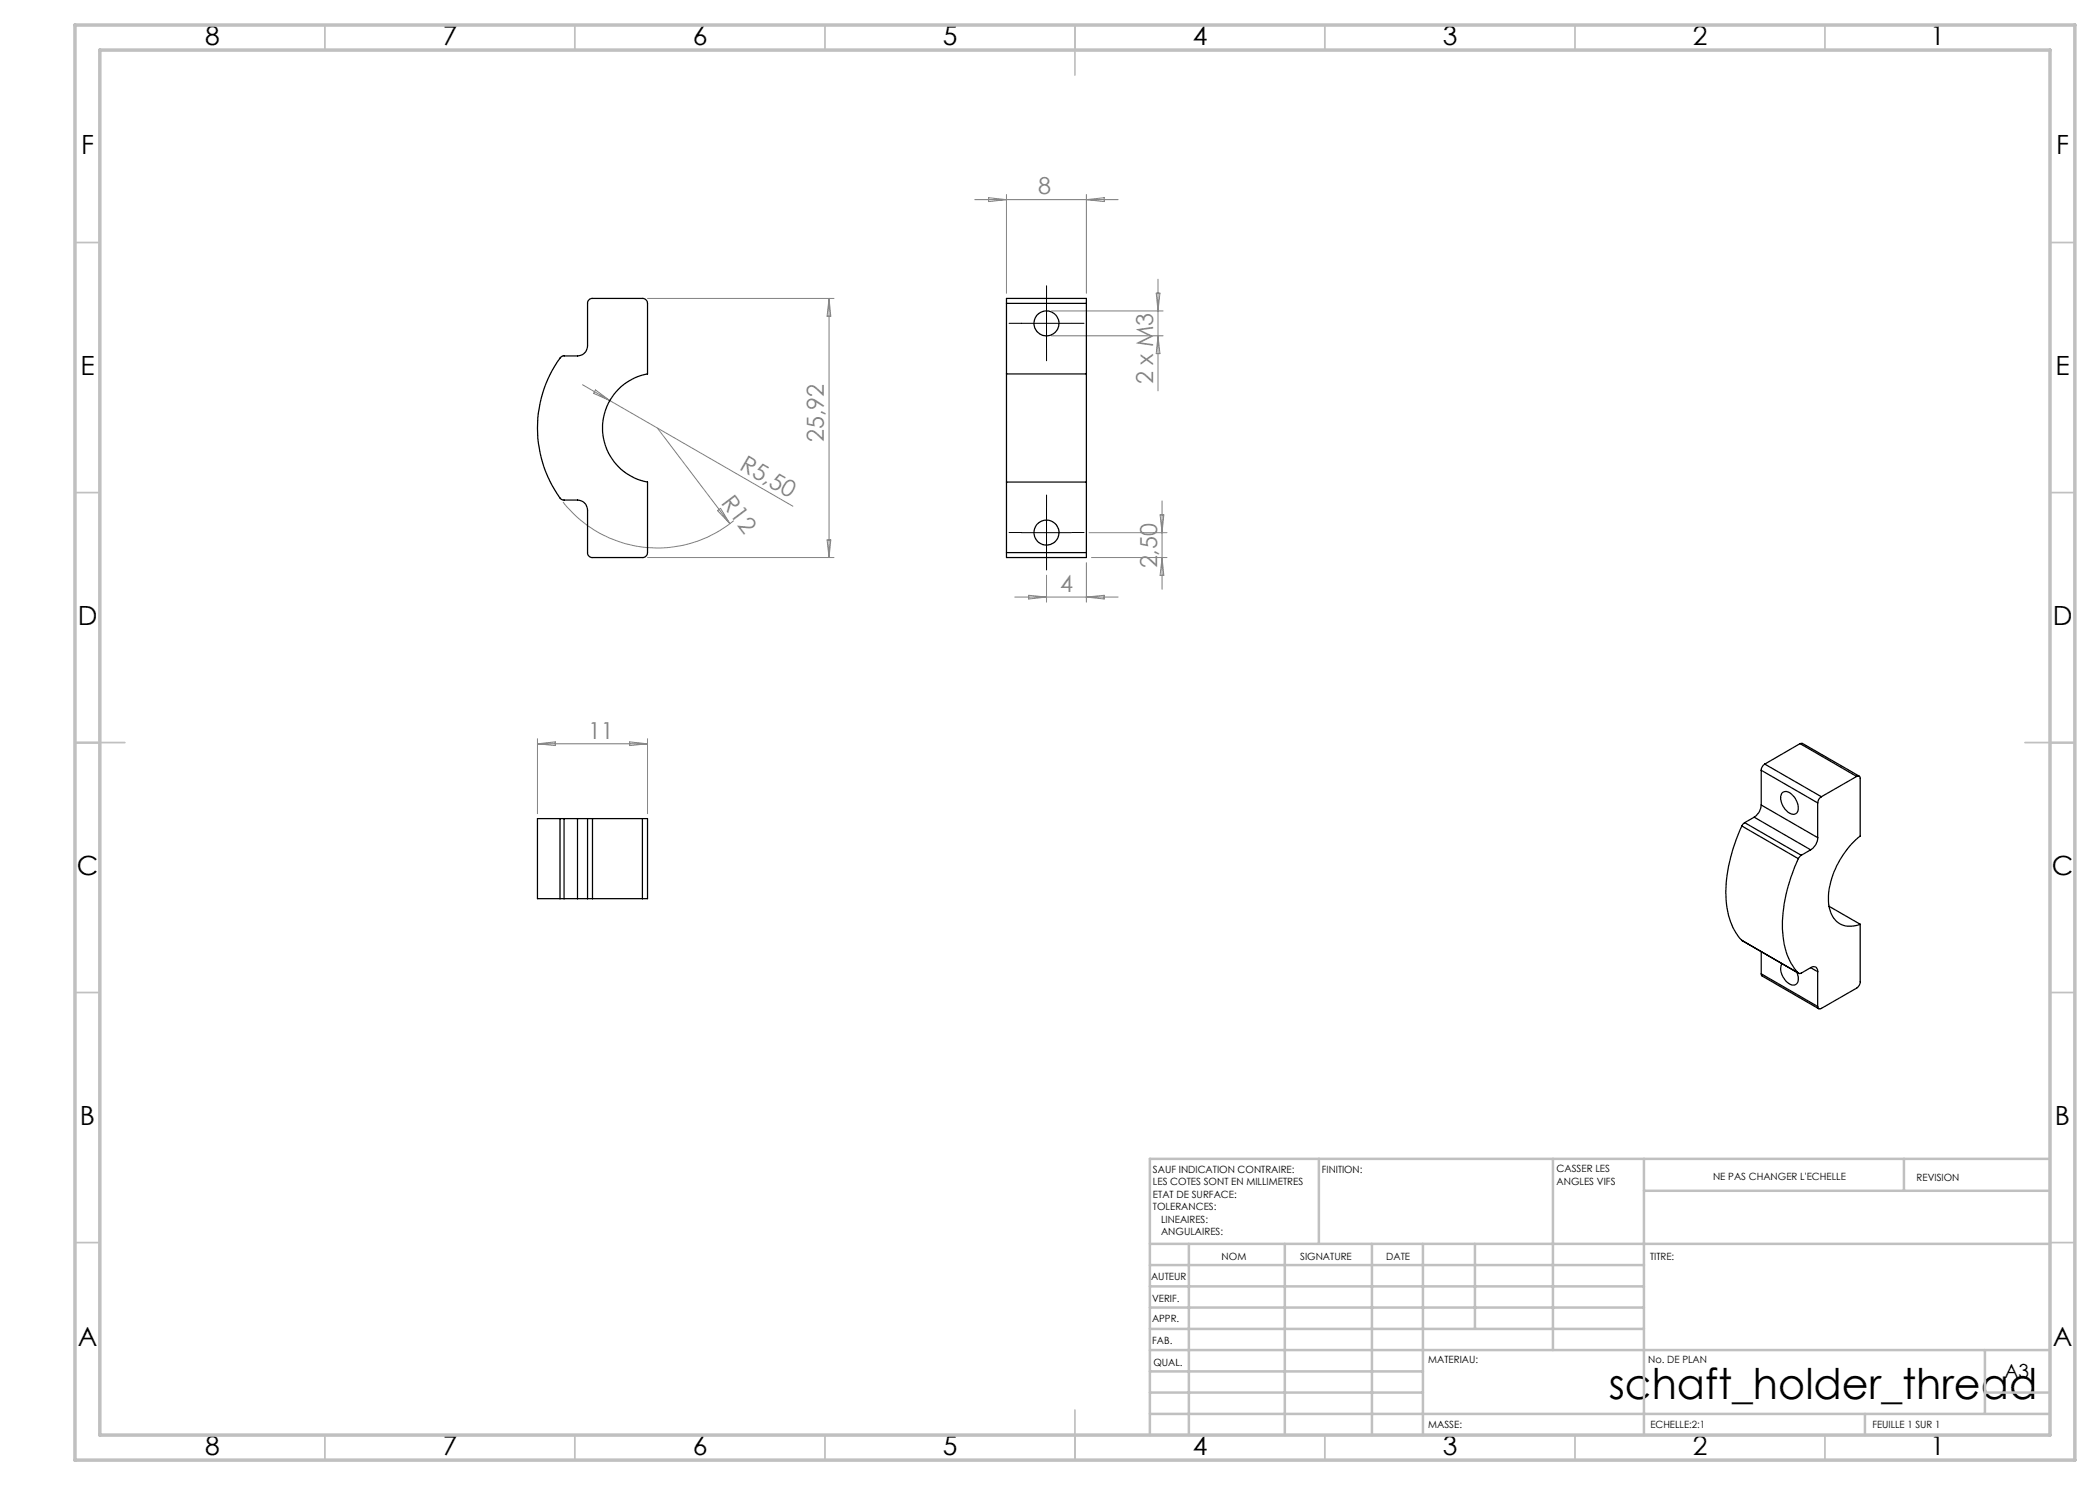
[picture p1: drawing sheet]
<svg xmlns="http://www.w3.org/2000/svg" width="420mm" height="297mm" viewBox="0 0 420 297" stroke-linecap="round" stroke-linejoin="round" font-family="sans-serif">
<g fill="none" stroke="#808080" stroke-width=".2">
<path d="M194.9 39.9h28.7M197.7 39.5l3.6 .4-3.6 .4zM201.3 38.9v19.8M217.3 38.9v19.8M217.3 39.9l3.5-.4v.8zM129.5 59.7h37.3M165.8 59.7v51.8M165.8 59.7l.4 3.5h-.8zM231.2 58.6h.8l-.4 3.6zM231.6 55.8v22.4M116.5 76.9l5.5 3.2M119.1 78l2.9 2.1-3.3-1.4z"/>
<path d="M210.3 62.2h22.3M210.3 67.2h22.3M231.6 67.2l.4 3.5h-.8zM122 80.1l36.6 21.1M131.5 85.6l14.5 19.1M112.6 100.4a24 24 0 0 0 34.2 3.7M129.5 111.5h37.3M143.5 102.1l.6-.4 1.9 3zM165.4 108h.8l-.4 3.5zM203 119.4h20.6M205.7 119.1l3.6 .3-3.6 .4zM209.3 115v5.4"/>
<path d="M217.3 112.5v7.9M217.3 119.4l3.5-.3v.7zM217.8 106.5h15.6M218.3 111.5h15.1M232 103h.8l-.4 3.5zM232.4 100.2v17.7M232.4 111.5l.4 3.6h-.8zM107.5 147.7v15M107.5 148.8h22M107.5 148.8l3.6-.4v.7zM125.9 148.4l3.6 .4-3.6 .3zM129.5 147.7v15"/>
</g>
<path d="M209.3 59.7v-2.5M204.3 64.7h-2.5M209.3 69.7v2.5M214.3 64.7h2.5M204.3 106.5h-2.5M209.3 101.5v-2.5M209.3 111.5v2.5M214.3 106.5h2.5" fill="none" stroke="#000" stroke-width=".2" stroke-dasharray="30.5 1.3 1.3 1.3"/>
<path d="M209.3 59.7v10M204.3 64.7h10M204.3 106.5h10M209.3 101.5v10" fill="none" stroke="#000" stroke-width=".2"/>
<g fill="none" stroke="#c0c0c0" stroke-width=".35">
<path d="M65 5v5M115 5v5M165 5v5M215 5v10M265 5v5M315 5v5M365 5v5M15 48.5h5M410 48.5h5M15 98.5h5M410 98.5h5M15 148.5h10"/>
<path d="M405 148.5h10M15 198.5h5M410 198.5h5M15 248.5h5M410 248.5h5M65 287v5M115 287v5M165 287v5M215 282v10M265 287v5M315 287v5M365 287v5"/>
</g>
<g fill="none" stroke="#c0c0c0" stroke-width=".5">
<path d="M263.8 231.8v17M310.6 231.8v38.2M328.8 231.8v55.2M328.8 238.2h81.2M380.8 231.8v6.4M410 231.8h-180v55.2M230 248.8h180M230 257.3h98.8M230 253h98.8M237.8 248.8v38.2M257 248.8v38.2M274.4 248.8v38.2"/>
<path d="M284.6 248.8v38.2M295 248.8v17M230 265.8h98.8M230 261.5h98.8M230 278.5h54.6M230 274.3h54.6M230 270h180M397 278.5h13M397 270v12.8M230 282.8h180M373 282.8v4.2"/>
</g>
<path d="M15 5h400v287h-400zM20 10h390v277h-390z" fill="none" stroke="#c0c0c0" stroke-width=".7"/>
<g fill="none" stroke="#000" stroke-width=".25">
<path d="M117.8 60l.5-.3h10.2a1.02 1.02 0 0 1 1 1v14.1a11 11 0 0 0-9 10.8 11 11 0 0 0 9 10.8v14.1a1.02 1.02 0 0 1-1 1h-10a.96 .96 0 0 1-1-1v-8.5a2.03 2.03 0 0 0-2-2h-2.9l-.3-.1a23.6 23.6 0 0 1 .1-28.6l3.1-.1a2.03 2.03 0 0 0 2-2v-8.7zM201.3 74.8v21.6M201.3 60.7v-1h16v1M201.3 74.8h16M201.3 60.7v14.1M201.3 60.7h16M217.3 74.8v21.6M217.3 60.7v14.1M201.3 96.4h16M201.3 96.4v14.1M217.3 96.4v14.1M201.3 110.5v1h16v-1"/>
<path d="M201.3 110.5h16M352.2 154.1l11.3 6.5M352.2 154.1v6.9M353 152.8a1.6 1.6 0 0 0-.8 1.3M353 152.8l11.3 6.5M356.3 158.7a1.34 1.34 0 0 1 2.2 .3 2.98 2.98 0 0 1 .9 3.6 1.48 1.48 0 0 1-2.2-.6 3.3 3.3 0 0 1-.9-3.3zM360 148.7h.5l11.3 6.5M360 148.7l-7 4.1M360 148.7l11.3 6.6M364.3 159.3a1.52 1.52 0 0 0-.8 1.3M371.3 155.3a.42 .42 0 0 1 .5-.1 .42 .42 0 0 1 .2 .5v11.5a16.8 16.8 0 0 0-6.3 13.6 4.5 4.5 0 0 0 3.7 4.4h1.3l1.3-.3M371.3 155.3l-7 4"/>
<path d="M112 163.7h.8M112 179.7h.8M112 163.7h-4.5v16h4.5M112 163.7v16M112.8 163.7h2.7M112.8 179.7h2.7M112.8 163.7v16M115.5 163.7h2M115.5 179.7h2M115.5 163.7v16M117.5 179.7h1M117.5 163.7h1"/>
<path d="M117.5 163.7v16M118.5 163.7v16M118.5 163.7h10M118.5 179.7h10M128.5 163.7h1v16h-1M128.5 163.7v16M348.4 165.2a29.8 29.8 0 0 0-3 16.4 12.1 12.1 0 0 0 3 6.5M348.4 165.2l11.3 6.5M348.9 164.5l-.5 .7M348.9 164.5l11.4 6.6M350.8 163.4l11.3 6.6M350.8 163.4l-1.9 1.1"/>
<path d="M352.2 161a3.1 3.1 0 0 1-1.4 2.4M352.2 161l11.3 6.5M359.7 171.7a29.1 29.1 0 0 0-2.9 17.1 12 12 0 0 0 2.9 5.8M360.3 171.1l-.6 .6M362.1 170l-1.8 1.1M363.5 167.5a2.89 2.89 0 0 1-1.4 2.5M363.5 160.6v6.9M348.4 188.1l11.4 6.6M348.4 188.1l11.3 6.5M352.2 194.8l.3 .4 11.2 6.6M352.2 190.3v4.5M352.2 194.8l11.3 6.5"/>
<path d="M356.4 192.8a3.1 3.1 0 0 0 1.4 3.9 1.15 1.15 0 0 0 1.5 .1 1.15 1.15 0 0 0 .4-1.4l-.4-1M362.1 193.5a.85 .85 0 0 1 1-.1 .85 .85 0 0 1 .4 .9M362.1 193.5l-1.8 1.1-.4 .1-.2-.1M362.1 193.5l1.4 .8M363.5 194.3v7M365.8 181.3l6.2 3.6M372 184.9v11.5a1.6 1.6 0 0 1-.7 1.2l-7 4.1a.44 .44 0 0 1-.5 .1 .44 .44 0 0 1-.3-.5"/>
<circle cx="209.3" cy="64.7" r="2.49"/>
<circle cx="209.3" cy="106.5" r="2.49"/>
</g>
<text font-size="8.5" x="321.8" y="279.7">schaft_holder_thread</text>
<g font-size="5.3">
<text x="41" y="9">8</text>
<text x="88.5" y="9">7</text>
<text x="138.5" y="9">6</text>
<text x="188.5" y="9">5</text>
<text x="238.5" y="9">4</text>
<text x="288.5" y="9">3</text>
<text x="338.5" y="9">2</text>
<text x="386" y="9">1</text>
<text x="16.2" y="30.8">F</text>
<text x="411.2" y="30.8">F</text>
<text x="16.1" y="75">E</text>
<text x="411.1" y="75">E</text>
<text x="15.5" y="125">D</text>
<text x="410.5" y="125">D</text>
<text x="15.4" y="175">C</text>
<text x="410.4" y="175">C</text>
<text x="16" y="225">B</text>
<text x="411" y="225">B</text>
<text x="15.5" y="269.3">A</text>
<text x="410.5" y="269.3">A</text>
<text x="41" y="291">8</text>
<text x="88.5" y="291">7</text>
<text x="138.5" y="291">6</text>
<text x="188.5" y="291">5</text>
<text x="238.5" y="291">4</text>
<text x="288.5" y="291">3</text>
<text x="338.5" y="291">2</text>
<text x="386" y="291">1</text>
</g>
<g font-size="4.7" fill="#808080">
<text x="207.7" y="38.9">8</text>
<text x="230.6" y="76.8" transform="rotate(-90 230.6 76.8)">2 x M3</text>
<text x="164.8" y="88.5" transform="rotate(-90 164.8 88.5)">25,92</text>
<text x="147.7" y="93.8" transform="rotate(30 147.7 93.8)">R5,50</text>
<text x="144.1" y="100.6" transform="rotate(53 144.1 100.6)">R12</text>
<text x="231.4" y="113.7" transform="rotate(-90 231.4 113.7)">2,50</text>
<text x="212" y="118.4">4</text>
<text x="117.6" y="147.7">11</text>
</g>
<text font-size="3.9" x="400.9" y="275.5">A3</text>
<g font-size="2">
<text x="230.6" y="234.6">SAUF INDICATION CONTRAIRE:</text>
<text x="230.6" y="237.1">LES COTES SONT EN MILLIMETRES</text>
<text x="230.6" y="239.6">ETAT DE SURFACE:</text>
<text x="264.4" y="234.6">FINITION:</text>
<text x="311.3" y="234.5">CASSER LES</text>
<text x="311.3" y="237">ANGLES VIFS</text>
<text x="342.6" y="236">NE PAS CHANGER L'ECHELLE</text>
<text x="383.3" y="236.2">REVISION</text>
<text x="230.6" y="242.1">TOLERANCES:</text>
<text x="232.2" y="244.6">LINEAIRES:</text>
<text x="232.2" y="247.1">ANGULAIRES:</text>
<text x="244.3" y="252">NOM</text>
<text x="260" y="251.9">SIGNATURE</text>
<text x="277.2" y="251.9">DATE</text>
<text x="330" y="251.9">TITRE:</text>
<text x="230.2" y="256.1">AUTEUR</text>
<text x="230.4" y="260.3">VERIF.</text>
<text x="230.4" y="264.4">APPR.</text>
<text x="230.5" y="268.8">FAB.</text>
<text x="230.7" y="273.1">QUAL.</text>
<text x="285.7" y="272.5">MATERIAU:</text>
<text x="329.6" y="272.5">No. DE PLAN</text>
<text x="285.6" y="285.5">MASSE:</text>
<text x="330.1" y="285.6">ECHELLE:2:1</text>
<text x="374.5" y="285.6">FEUILLE 1 SUR 1</text>
</g>
</svg>
